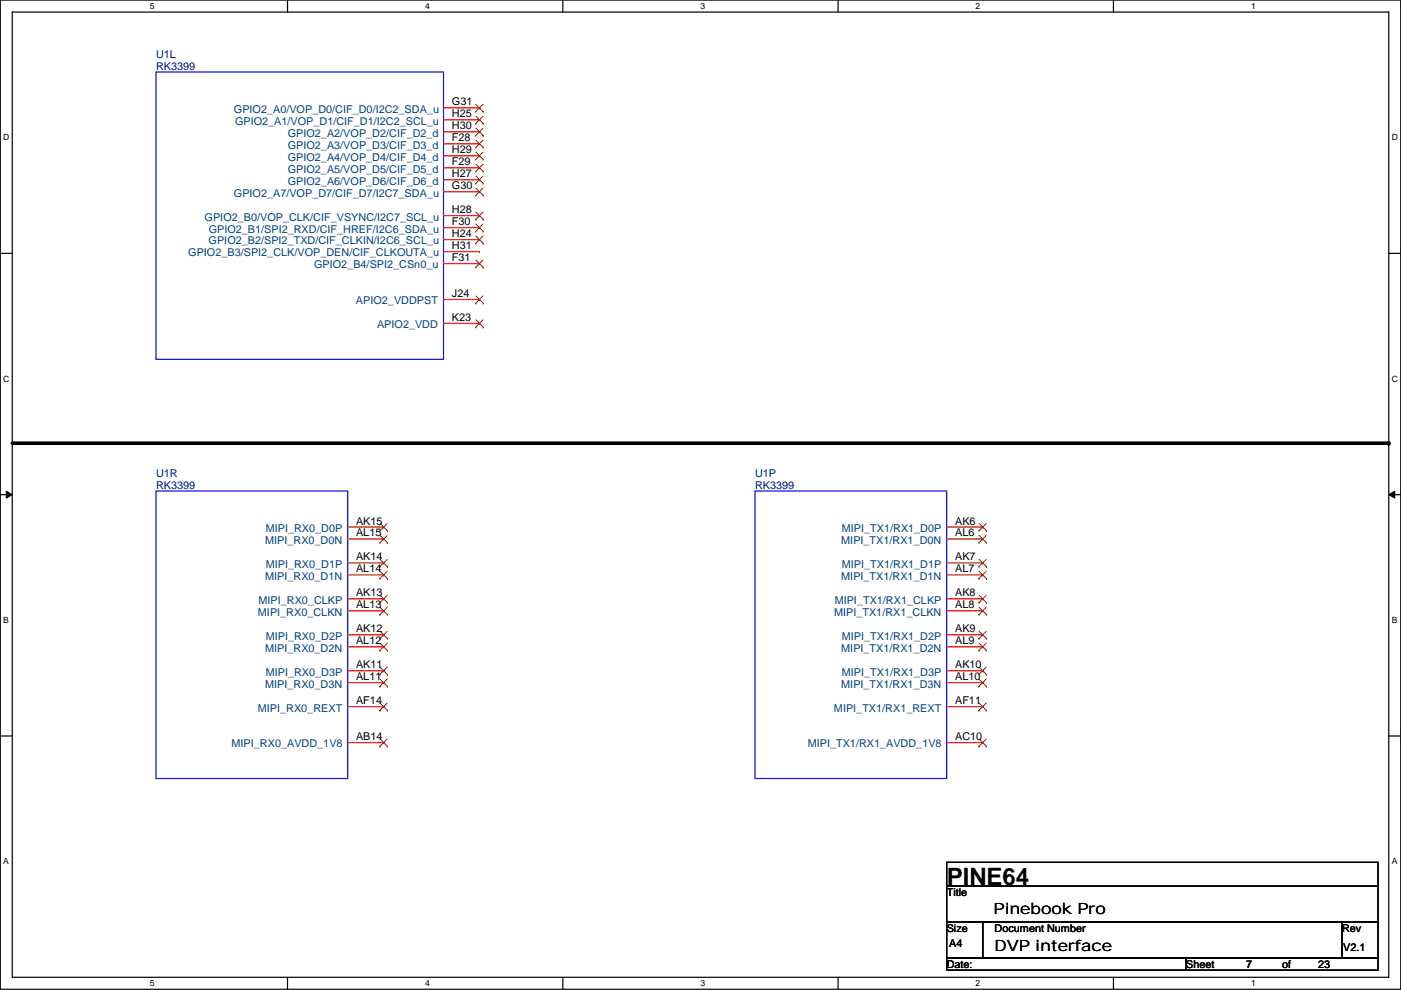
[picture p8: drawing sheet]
<svg xmlns="http://www.w3.org/2000/svg" width="297mm" height="210mm" viewBox="0 0 297 210" stroke-linecap="round" stroke-linejoin="round" font-family="sans-serif">
<path d="M.1 0h296.9v209.8h-296.9zM2.6 2.6h291.8v204.7h-291.8z" fill="none" stroke="#000" stroke-width=".25"/>
<g fill="#fff">
<path d="M31.8 .3h1v2h-1z"/>
<path d="M31.8 207.5h1v2.1h-1z"/>
</g>
<path d="M61 0v2.6M61 207.3v2.5" fill="none" stroke="#000" stroke-width=".25"/>
<g fill="#fff">
<path d="M90.1 .3h1v2h-1z"/>
<path d="M90.1 207.5h1v2.1h-1z"/>
</g>
<path d="M119.3 0v2.6M119.3 207.3v2.5" fill="none" stroke="#000" stroke-width=".25"/>
<g fill="#fff">
<path d="M148.5 .3h1v2h-1z"/>
<path d="M148.5 207.5h1v2.1h-1z"/>
</g>
<path d="M177.7 0v2.6M177.7 207.3v2.5" fill="none" stroke="#000" stroke-width=".25"/>
<g fill="#fff">
<path d="M206.9 .3h1v2h-1z"/>
<path d="M206.9 207.5h1v2.1h-1z"/>
</g>
<path d="M236.1 0v2.6M236.1 207.3v2.5" fill="none" stroke="#000" stroke-width=".25"/>
<g fill="#fff">
<path d="M265.2 .3h1v2h-1z"/>
<path d="M265.2 207.5h1v2.1h-1z"/>
<path d="M.7 28.2h1.3v2h-1.3z"/>
<path d="M295.1 28.2h1.3v2h-1.3z"/>
<path d="M.7 79.3h1.3v2.1h-1.3z"/>
<path d="M295.1 79.3h1.3v2.1h-1.3z"/>
</g>
<path d="M.1 53.7h2.5M294.4 53.7h2.6" fill="none" stroke="#000" stroke-width=".25"/>
<g fill="#fff">
<path d="M.7 130.5h1.2v2h-1.2z"/>
<path d="M295.1 130.5h1.2v2h-1.2z"/>
</g>
<path d="M.1 104.9h2.5M294.4 104.9h2.6" fill="none" stroke="#000" stroke-width=".25"/>
<path d="M1.3 104.2l1.3 .7-1.3 .7zM294.4 104.9l1.3-.7v1.4z" fill="#000" stroke="#000" stroke-width=".21"/>
<g fill="#fff">
<path d="M.7 181.7h1.2v2h-1.2z"/>
<path d="M295.1 181.7h1.2v2h-1.2z"/>
</g>
<path d="M.1 156.1h2.5M294.4 156.1h2.6M200.7 195.6h7.6v7.6h-7.6zM200.7 182.9h91.5v5.1h-91.5zM200.7 188h91.5v7.6h-91.5zM208.3 195.6h76.2v7.6h-76.2zM284.5 195.6h7.7v7.6h-7.7zM200.7 203.2h50.8v2.6h-50.8zM251.5 203.2h40.7v2.6h-40.7z" fill="none" stroke="#000" stroke-width=".25"/>
<path d="M2.6 94h291.8M294.4 94h.1" fill="none" stroke="#000" stroke-width=".76"/>
<path d="M33.1 15.3h60.9v60.9h-60.9zM33.1 104.2h40.6v60.9h-40.6zM160.1 104.2h40.6v60.9h-40.6z" fill="none" stroke="#00f" stroke-width=".25"/>
<g fill="none" stroke="#f00" stroke-width=".25">
<path d="M94 22.9h7.7M94 38.1h7.7M94 35.6h7.7M94 33h7.7M94 30.5h7.7M94 28h7.7M94 25.4h7.7M101.7 22.9h.1M101.7 38.1h.1M101.7 35.6h.1M101.7 33h.1M101.7 30.5h.1"/>
<path d="M101.7 28h.1M101.7 25.4h.1M94 55.9h7.7M94 53.4h7.7M94 50.8h7.7M94 48.3h7.7M94 45.7h7.7M94 40.7h7.7M101.7 55.9h.1M101.7 53.4h.1M101.7 50.8h.1M101.7 48.3h.1"/>
<path d="M101.7 45.7h.1M101.7 40.7h.1M94 63.5h7.7M94 68.6h7.7M101.7 63.5h.1M101.7 68.6h.1M73.7 114.3h7.6M73.7 111.8h7.6M73.7 119.4h7.6M81.3 111.8h.1M81.3 114.3h.1M81.3 119.4h.1"/>
<path d="M200.7 114.3h7.6M200.7 111.8h7.6M200.7 119.4h7.6M208.3 114.3h.1M208.3 111.8h.1M208.3 119.4h.1M73.7 121.9h7.6M73.7 129.6h7.6M73.7 127h7.6M73.7 137.2h7.6M73.7 134.6h7.6M81.3 121.9h.1"/>
<path d="M81.3 134.6h.1M81.3 137.2h.1M81.3 127h.1M81.3 129.6h.1M200.7 121.9h7.6M200.7 129.6h7.6M200.7 127h7.6M200.7 137.2h7.6M200.7 134.6h7.6M208.3 121.9h.1M208.3 129.6h.1M208.3 127h.1"/>
<path d="M208.3 137.2h.1M208.3 134.6h.1M73.7 144.8h7.6M73.7 142.3h7.6M73.7 149.9h7.6M73.7 157.5h7.6M81.3 142.3h.1M81.3 144.8h.1M81.3 149.9h.1M81.3 157.5h.1M200.7 144.8h7.6M200.7 142.3h7.6"/>
<path d="M200.7 149.9h7.6M200.7 157.5h7.6M208.3 144.8h.1M208.3 142.3h.1M208.3 149.9h.1M208.3 157.5h.1"/>
</g>
<g fill="none" stroke="#804000" stroke-width=".21">
<path d="M100.9 23.7h.1M100.9 38.9h.1M100.9 36.4h.1M100.9 33.8h.1M100.9 31.3h.1M100.9 28.7h.1M100.9 26.2h.1M100.9 22.1l1.5 1.6M100.9 39.9l1.5 1.5M100.9 37.4l1.5 1.5M100.9 34.8l1.5 1.6M100.9 32.3l1.5 1.5"/>
<path d="M100.9 29.7l1.5 1.6M100.9 27.2l1.5 1.5M100.9 24.7l1.5 1.5M102.4 22.1l-1.5 1.6M102.4 39.9l-1.5 1.5M102.4 37.4l-1.5 1.5M102.4 34.8l-1.5 1.6M102.4 32.3l-1.5 1.5M102.4 29.7l-1.5 1.6M102.4 27.2l-1.5 1.5M102.4 24.7l-1.5 1.5M102.4 23.7h.1"/>
<path d="M102.4 38.9h.1M102.4 36.4h.1M102.4 33.8h.1M102.4 31.3h.1M102.4 28.7h.1M102.4 26.2h.1M100.9 56.7h.1M100.9 51.6h.1M100.9 49.1h.1M100.9 46.5h.1M100.9 41.4h.1M100.9 55.1l1.5 1.6"/>
<path d="M100.9 50.1l1.5 1.5M100.9 47.5l1.5 1.6M100.9 45l1.5 1.5M102.4 55.1l-1.5 1.6M102.4 50.1l-1.5 1.5M102.4 47.5l-1.5 1.6M102.4 45l-1.5 1.5M102.4 56.7h.1M102.4 51.6h.1M102.4 49.1h.1M102.4 46.5h.1M102.4 41.4h.1"/>
<path d="M100.9 64.3h.1M100.9 69.4h.1M100.9 62.8l1.5 1.5M100.9 67.8l1.5 1.6M102.4 62.8l-1.5 1.5M102.4 67.8l-1.5 1.6M102.4 64.3h.1M102.4 69.4h.1M80.6 112.6h.1M80.6 115.1h.1M80.6 111l1.5 1.6M80.6 113.6l1.5 1.5"/>
<path d="M80.6 118.6l1.5 1.6M82.1 111l-1.5 1.6M82.1 113.6l-1.5 1.5M82.1 118.6l-1.5 1.6M82.1 112.6h.1M82.1 115.1h.1M207.6 115.1h.1M207.6 112.6h.1M207.6 113.6l1.5 1.5M207.6 111l1.5 1.6M207.6 118.6l1.5 1.6M209.1 113.6l-1.5 1.5"/>
<path d="M209.1 111l-1.5 1.6M209.1 118.6l-1.5 1.6M209.1 115.1h.1M209.1 112.6h.1M80.6 120.2h.1M80.6 122.7h.1M80.6 135.4h.1M80.6 138h.1M80.6 127.8h.1M80.6 130.3h.1M80.6 121.2l1.5 1.5M80.6 133.9l1.5 1.5"/>
<path d="M80.6 136.4l1.5 1.6M80.6 126.3l1.5 1.5M80.6 128.8l1.5 1.5M82.1 121.2l-1.5 1.5M82.1 133.9l-1.5 1.5M82.1 136.4l-1.5 1.6M82.1 126.3l-1.5 1.5M82.1 128.8l-1.5 1.5M82.1 120.2h.1M82.1 122.7h.1M82.1 135.4h.1M82.1 138h.1"/>
<path d="M82.1 127.8h.1M82.1 130.3h.1M207.6 120.2h.1M207.6 122.7h.1M207.6 130.3h.1M207.6 127.8h.1M207.6 138h.1M207.6 135.4h.1M207.6 121.2l1.5 1.5M207.6 128.8l1.5 1.5M207.6 126.3l1.5 1.5M207.6 136.4l1.5 1.6"/>
<path d="M207.6 133.9l1.5 1.5M209.1 121.2l-1.5 1.5M209.1 128.8l-1.5 1.5M209.1 126.3l-1.5 1.5M209.1 136.4l-1.5 1.6M209.1 133.9l-1.5 1.5M209.1 120.2h.1M209.1 122.7h.1M209.1 130.3h.1M209.1 127.8h.1M209.1 138h.1M209.1 135.4h.1"/>
<path d="M80.6 143h.1M80.6 145.6h.1M80.6 150.7h.1M80.6 158.3h.1M80.6 141.5l1.5 1.5M80.6 144l1.5 1.6M80.6 149.1l1.5 1.6M80.6 156.7l1.5 1.6M82.1 141.5l-1.5 1.5M82.1 144l-1.5 1.6M82.1 149.1l-1.5 1.6M82.1 156.7l-1.5 1.6"/>
<path d="M82.1 143h.1M82.1 145.6h.1M82.1 150.7h.1M82.1 158.3h.1M207.6 145.6h.1M207.6 143h.1M207.6 150.7h.1M207.6 158.3h.1M207.6 144l1.5 1.6M207.6 141.5l1.5 1.5M207.6 149.1l1.5 1.6M207.6 156.7l1.5 1.6"/>
<path d="M209.1 144l-1.5 1.6M209.1 141.5l-1.5 1.5M209.1 149.1l-1.5 1.6M209.1 156.7l-1.5 1.6M209.1 145.6h.1M209.1 143h.1M209.1 150.7h.1M209.1 158.3h.1"/>
</g>
<text font-size="5.1" x="200.7" y="187.6">PINE64</text>
<g font-size="3.3">
<text x="210.6" y="193.9">Pinebook Pro</text>
<text x="210.9" y="201.8">DVP interface</text>
</g>
<g font-size="2.3" fill="#000080">
<text x="33.1" y="12.2">U1L</text>
<text x="33.1" y="14.8">RK3399</text>
<text x="33.1" y="101.1">U1R</text>
<text x="160.1" y="101.1">U1P</text>
<text x="33.1" y="103.7">RK3399</text>
<text x="160.1" y="103.7">RK3399</text>
</g>
<g font-size="2.3" fill="#004080">
<text x="49.6" y="23.9">GPIO2_A0/VOP_D0/CIF_D0/I2C2_SDA_u</text>
<text x="49.8" y="26.5">GPIO2_A1/VOP_D1/CIF_D1/I2C2_SCL_u</text>
<text x="61" y="29">GPIO2_A2/VOP_D2/CIF_D2_d</text>
<text x="61" y="34.1">GPIO2_A4/VOP_D4/CIF_D4_d</text>
<text x="61" y="31.5">GPIO2_A3/VOP_D3/CIF_D3_d</text>
<text x="49.6" y="41.7">GPIO2_A7/VOP_D7/CIF_D7/I2C7_SDA_u</text>
<text x="61" y="39.2">GPIO2_A6/VOP_D6/CIF_D6_d</text>
<text x="61" y="36.6">GPIO2_A5/VOP_D5/CIF_D5_d</text>
<text x="43.4" y="46.8">GPIO2_B0/VOP_CLK/CIF_VSYNC/I2C7_SCL_u</text>
<text x="44.2" y="51.9">GPIO2_B2/SPI2_TXD/CIF_CLKIN/I2C6_SCL_u</text>
<text x="44.3" y="49.3">GPIO2_B1/SPI2_RXD/CIF_HREF/I2C6_SDA_u</text>
<text x="39.9" y="54.4">GPIO2_B3/SPI2_CLK/VOP_DEN/CIF_CLKOUTA_u</text>
<text x="66.6" y="56.9">GPIO2_B4/SPI2_CSn0_u</text>
<text x="75.5" y="64.6">APIO2_VDDPST</text>
<text x="79.9" y="69.6">APIO2_VDD</text>
<text x="56.3" y="112.8">MIPI_RX0_D0P</text>
<text x="178.5" y="112.8">MIPI_TX1/RX1_D0P</text>
<text x="56.2" y="115.4">MIPI_RX0_D0N</text>
<text x="178.4" y="115.4">MIPI_TX1/RX1_D0N</text>
<text x="56.2" y="123">MIPI_RX0_D1N</text>
<text x="56.3" y="120.4">MIPI_RX0_D1P</text>
<text x="178.4" y="123">MIPI_TX1/RX1_D1N</text>
<text x="178.5" y="120.4">MIPI_TX1/RX1_D1P</text>
<text x="54.7" y="130.6">MIPI_RX0_CLKN</text>
<text x="54.8" y="128.1">MIPI_RX0_CLKP</text>
<text x="176.8" y="130.6">MIPI_TX1/RX1_CLKN</text>
<text x="177" y="128.1">MIPI_TX1/RX1_CLKP</text>
<text x="56.3" y="135.7">MIPI_RX0_D2P</text>
<text x="178.5" y="135.7">MIPI_TX1/RX1_D2P</text>
<text x="56.2" y="138.2">MIPI_RX0_D2N</text>
<text x="56.3" y="143.3">MIPI_RX0_D3P</text>
<text x="178.4" y="138.2">MIPI_TX1/RX1_D2N</text>
<text x="178.5" y="143.3">MIPI_TX1/RX1_D3P</text>
<text x="56.2" y="145.8">MIPI_RX0_D3N</text>
<text x="178.4" y="145.8">MIPI_TX1/RX1_D3N</text>
<text x="54.7" y="150.9">MIPI_RX0_REXT</text>
<text x="176.8" y="150.9">MIPI_TX1/RX1_REXT</text>
<text x="49.1" y="158.5">MIPI_RX0_AVDD_1V8</text>
<text x="171.3" y="158.5">MIPI_TX1/RX1_AVDD_1V8</text>
</g>
<g font-size="2.3">
<text x="95.8" y="22.4">G31</text>
<text x="95.8" y="24.9">H25</text>
<text x="95.8" y="30">F28</text>
<text x="95.8" y="27.4">H30</text>
<text x="95.8" y="35.1">F29</text>
<text x="95.8" y="32.5">H29</text>
<text x="95.8" y="40.1">G30</text>
<text x="95.8" y="37.6">H27</text>
<text x="95.8" y="45.2">H28</text>
<text x="95.8" y="47.8">F30</text>
<text x="95.8" y="52.8">H31</text>
<text x="95.8" y="50.3">H24</text>
<text x="95.8" y="55.4">F31</text>
<text x="95.8" y="63">J24</text>
<text x="95.8" y="68.1">K23</text>
<text x="75.5" y="113.8">AL15</text>
<text x="75.5" y="111.3">AK15</text>
<text x="202.5" y="113.8">AL6</text>
<text x="202.5" y="111.3">AK6</text>
<text x="75.5" y="118.9">AK14</text>
<text x="202.5" y="118.9">AK7</text>
<text x="75.5" y="121.4">AL14</text>
<text x="202.5" y="121.4">AL7</text>
<text x="75.5" y="129">AL13</text>
<text x="75.5" y="126.5">AK13</text>
<text x="202.5" y="126.5">AK8</text>
<text x="202.5" y="129">AL8</text>
<text x="75.5" y="136.7">AL12</text>
<text x="75.5" y="134.1">AK12</text>
<text x="202.5" y="136.7">AL9</text>
<text x="202.5" y="134.1">AK9</text>
<text x="75.5" y="141.7">AK11</text>
<text x="202.5" y="141.7">AK10</text>
<text x="75.5" y="149.4">AF14</text>
<text x="75.5" y="144.3">AL11</text>
<text x="202.5" y="149.4">AF11</text>
<text x="202.5" y="144.3">AL10</text>
<text x="75.5" y="157">AB14</text>
<text x="202.5" y="157">AC10</text>
<text x="200.7" y="190">Title</text>
<text x="200.7" y="197.7">Size</text>
<text x="210.9" y="197.7">Document Number</text>
<text x="284.5" y="197.7">Rev</text>
<text x="201.2" y="201">A4</text>
<text x="284.8" y="201.7">V2.1</text>
<text x="200.7" y="205.3">Date:</text>
<text x="251.5" y="205.3">Sheet</text>
<text x="264.2" y="205.3">7</text>
<text x="271.8" y="205.3">of</text>
<text x="279.5" y="205.3">23</text>
</g>
<g font-size="1.8">
<text x="31.8" y="1.9">5</text>
<text x="90.1" y="1.9">4</text>
<text x="148.5" y="1.9">3</text>
<text x="206.9" y="1.9">2</text>
<text x="265.2" y="1.9">1</text>
<text x=".7" y="29.8">D</text>
<text x="295.1" y="29.8">D</text>
<text x=".7" y="81">C</text>
<text x="295.1" y="81">C</text>
<text x=".7" y="132.1">B</text>
<text x="295.1" y="132.1">B</text>
<text x=".7" y="183.3">A</text>
<text x="295.1" y="183.3">A</text>
<text x="31.8" y="209.2">5</text>
<text x="90.1" y="209.2">4</text>
<text x="148.5" y="209.2">3</text>
<text x="206.9" y="209.2">2</text>
<text x="265.2" y="209.2">1</text>
</g>
</svg>
